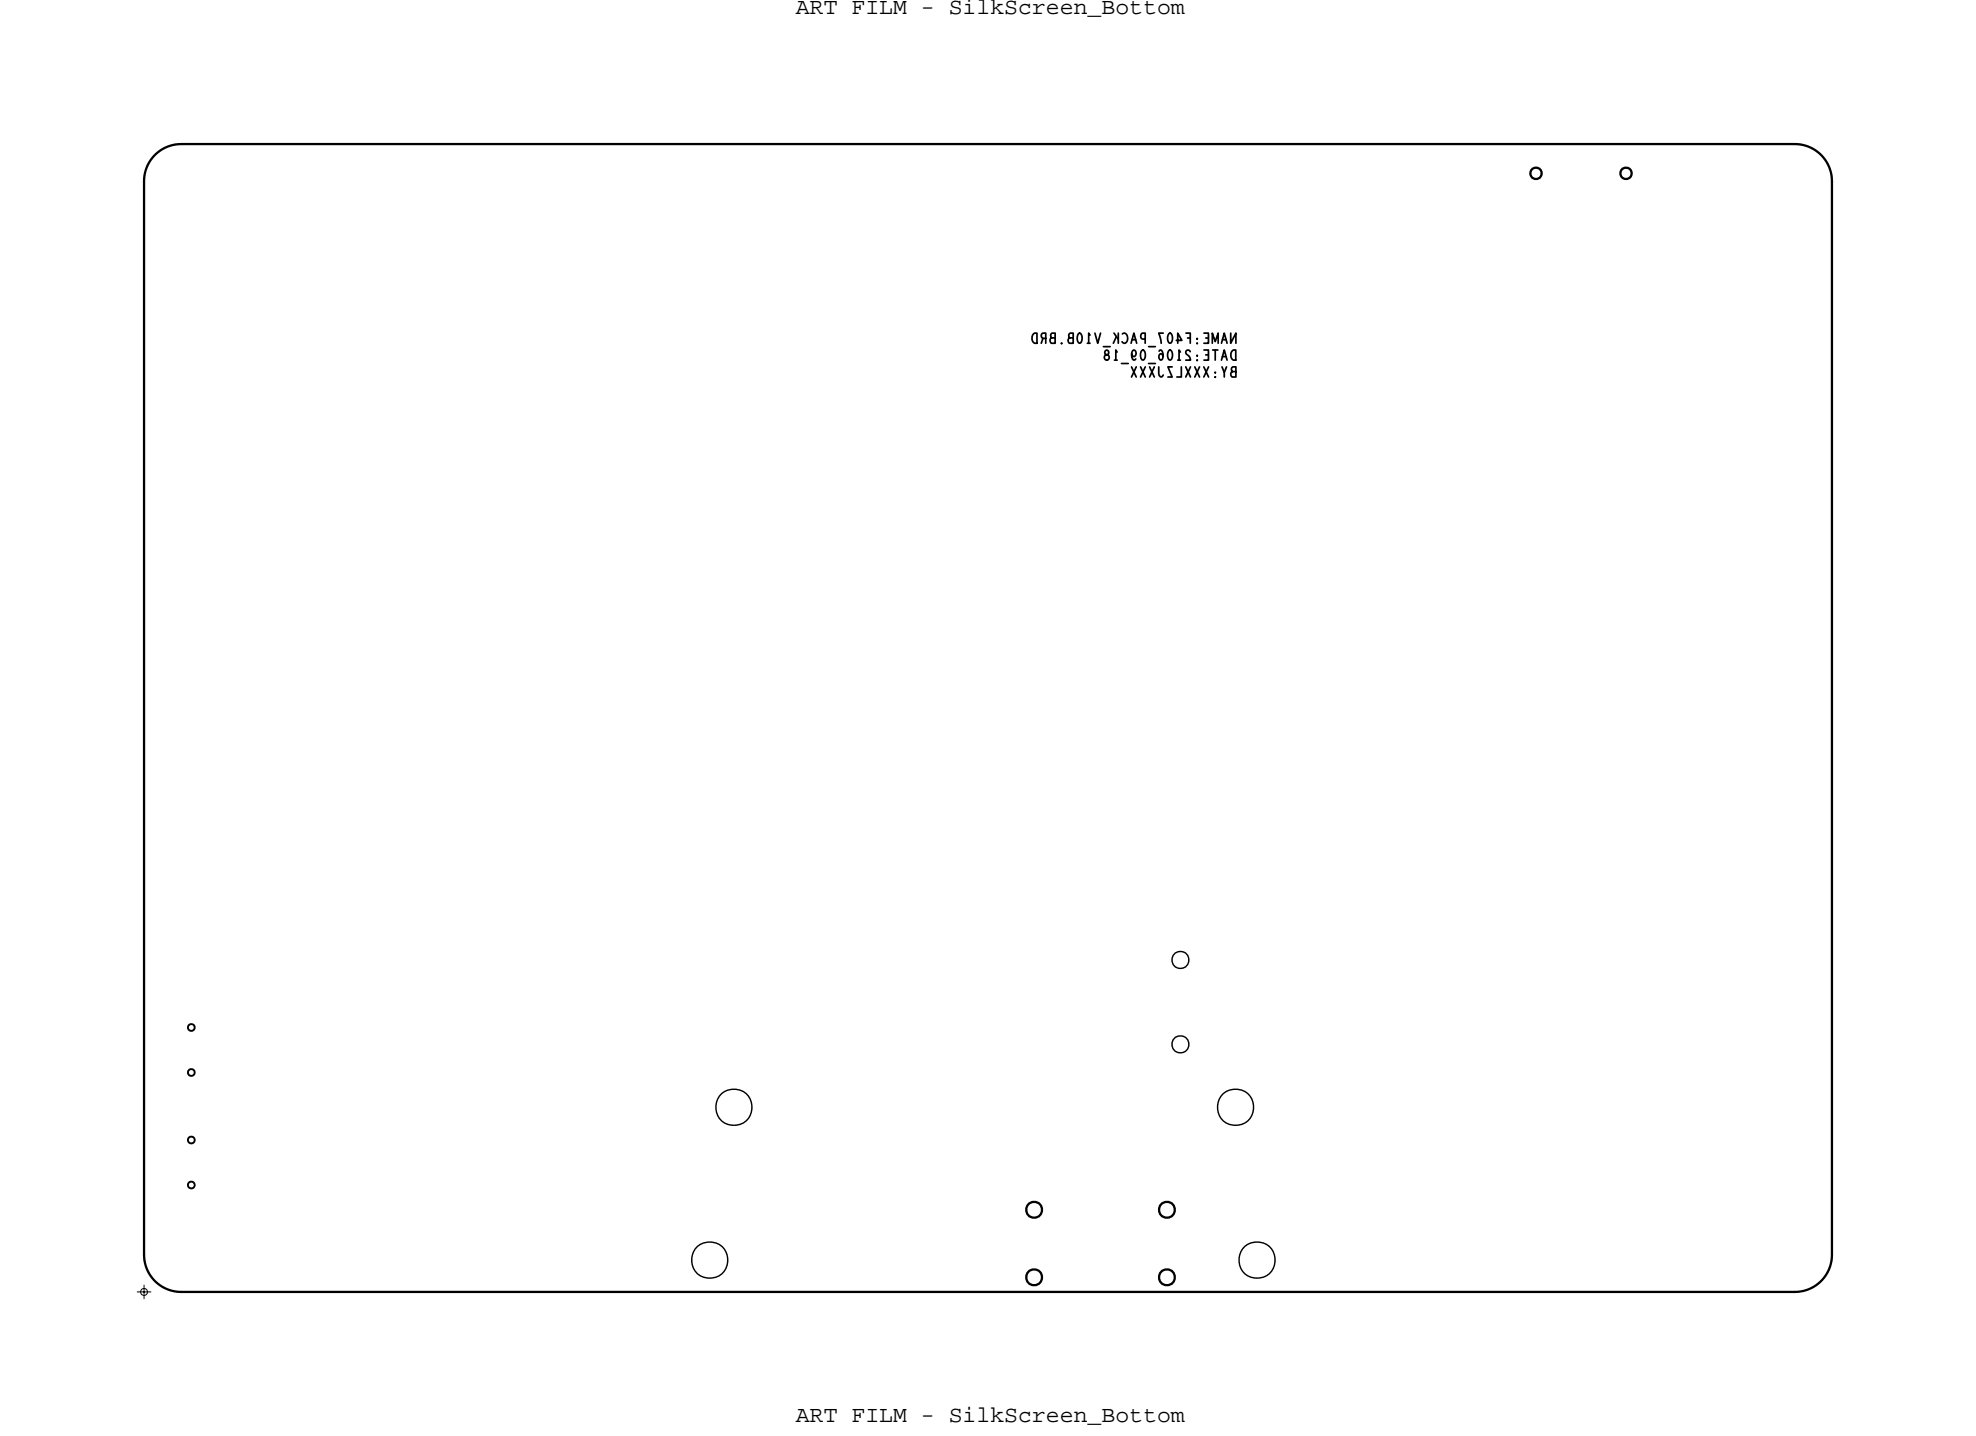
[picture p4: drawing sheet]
<svg xmlns="http://www.w3.org/2000/svg" width="176mm" height="128mm" viewBox="0 0 176 128" stroke-linecap="round" stroke-linejoin="round" font-family="sans-serif">
<!-- layer: Board Outline -->
<g fill="none" stroke="#000" stroke-width=".2">
<path d="M12.8 16.1v95.4zM16.1 12.8a3.3 3.3 0 0 0-3.3 3.3M16.1 12.8h143.4zM159.5 12.8a3.3 3.3 0 0 1 3.3 3.3M162.8 16.1v95.4zM12.8 111.5a3.3 3.3 0 0 0 3.3 3.3M16.1 114.8h143.4zM162.8 111.5a3.3 3.3 0 0 1-3.3 3.3"/>
<circle cx="136.5" cy="15.4" r=".5"/>
<circle cx="144.5" cy="15.4" r=".5"/>
<circle cx="91.9" cy="113.5" r=".71"/>
<circle cx="91.9" cy="107.5" r=".71"/>
<circle cx="103.7" cy="107.5" r=".71"/>
<circle cx="103.7" cy="113.5" r=".71"/>
</g>
<g fill="none" stroke="#000" stroke-width=".13">
<circle cx="65.2" cy="98.4" r="1.61"/>
<circle cx="104.9" cy="85.3" r=".76"/>
<circle cx="104.9" cy="92.8" r=".76"/>
<circle cx="109.8" cy="98.4" r="1.61"/>
<circle cx="63.1" cy="112" r="1.61"/>
<circle cx="111.7" cy="112" r="1.61"/>
</g>
<path d="M16.8 95.1l.2-.1 .2 .1 .1 .2-.1 .2-.2 .1-.2-.1-.1-.2zM16.8 91.1l.2-.1 .2 .1 .1 .2-.1 .2-.2 .1-.2-.1-.1-.2zM16.8 105.1l.2-.1 .2 .1 .1 .2-.1 .2-.2 .1-.2-.1-.1-.2zM16.8 101.1l.2-.1 .2 .1 .1 .2-.1 .2-.2 .1-.2-.1-.1-.2z" fill="none" stroke="#000" stroke-width=".17"/>
<!-- layer: Text -->
<g fill="none" stroke="#000" stroke-width=".15">
<path d="M91.9 29.6h.3v.9a.48 .48 0 0 1-.5-.3 .48 .48 0 0 1 .2-.6zM92.7 30.1l-.2 .4M92.9 30.1h-.2l-.1-.2v-.3h.3v.9M93.5 30l-.1-.2v-.2h.4v.9h-.4l-.1-.3 .1-.1 .4-.1M94.3 30.5h.1M95.1 30l-.1-.2v-.2h.4v.9h-.4l-.1-.3 .1-.1 .4-.1M95.9 29.6a.45 .45 0 0 1 .2 .8l-.1 .1a.45 .45 0 0 1-.2-.8zM96.6 30.5h.3M96.9 29.8l-.1-.2v.9M97.3 29.6l.3 .9 .2-.9M98.1 30.8h.6M98.3 31.1l-.1 .2v.2a.25 .25 0 0 1 .4 .1 .25 .25 0 0 1-.1 .3 .25 .25 0 0 1-.3 0l-.1-.1a.27 .27 0 0 1 .4-.3v-.3z"/>
<path d="M99 29.6l.4 .6M99 32h.3M99.2 29.9l-.3 .6M99.3 31.3l-.1-.2v.9M99.4 29.6v.9M99.7 32.3h.6M99.7 29.7a.33 .33 0 0 1 .4 0 .33 .33 0 0 1 .1 .4 .29 .29 0 0 1-.1 .4 .29 .29 0 0 1-.4-.1M100.5 30.5l.3-.9 .2 .9M100.6 32.6l.4 .9M100.6 31.4l.1 .3a.26 .26 0 0 0 .3-.3 .26 .26 0 0 0-.3-.3 .62 .62 0 0 0 .1 .9l.1-.1M100.6 30.2h.3M101 32.6l-.4 .9"/>
<path d="M101.4 32.6l.4 .9M101.5 31.1a.45 .45 0 0 1 .2 .8l-.1 .1a.45 .45 0 0 1-.2-.8zM101.8 30.1h-.3l-.1-.1v-.2l.1-.2h.3v.9M101.8 32.6l-.4 .9M102.1 32.3h.6M102.1 30.8h.6M102.2 32.6l.4 .9M102.6 32.6l-.4 .9M103 32.6v.7l.2 .2 .2-.2M103 31.2l.1-.1a.56 .56 0 0 1 .1 .9 .28 .28 0 0 1-.2-.3 .28 .28 0 0 1 .2-.2l.2 .1M103.4 29.6h-.4l.2 .9M103.9 31.1a.45 .45 0 0 1 .2 .8v.1a.45 .45 0 0 1-.3-.8z"/>
<path d="M103.9 29.6a.45 .45 0 0 1 .2 .8v.1a.45 .45 0 0 1-.3-.8zM104.2 32.6h-.4l.4 .9h-.4M104.5 30.2h.5l-.3-.6v.9M104.7 32h.2M104.9 31.3l-.1-.2v.9M105 32.6v.9h-.4M105.4 32.6l.4 .9M105.4 29.6h.4v.9M105.5 30h.3M105.8 31.3a.21 .21 0 0 0-.3-.2 .21 .21 0 0 0-.1 .4 .6 .6 0 0 1 .4 .5h-.4M105.8 32.6l-.4 .9M106.2 32.6l.4 .9"/>
<path d="M106.4 31.6h.1M106.4 32h.1M106.4 30.1h.1M106.4 30.5h.1M106.6 32.6l-.4 .9M107 32.6l.4 .9M107 31.1h.4v.9h-.4M107 29.6h.4v.9h-.4M107.2 31.5h.2M107.2 30h.2M107.4 32.6l-.4 .9M107.7 30.5v-.9l.3 .8 .3-.8v.9"/>
<path d="M107.8 31.1h.4M108 33.1h.1M108 33.5h.1M108 31.1v.9M108.5 32l.3-.9 .2 .9M108.5 30.5l.3-.9 .2 .9M108.6 32.6l.2 .5M108.6 31.7h.4M108.6 30.2h.4M109 32.6l-.2 .5v.4M109.4 29.6v.9l.4-.9v.9M109.5 33l-.1-.2 .1-.2h.3v.9h-.3l-.1-.3 .1-.1 .3-.1"/>
<path d="M109.5 31.1h.3v.9a.48 .48 0 0 1-.4-.3 .48 .48 0 0 1 .1-.6z"/>
</g>
<!-- layer: Drawing Origin -->
<path d="M12.2 114.8h1.2M12.6 114.6l.2-.1 .2 .1 .1 .2-.1 .2-.2 .1-.2-.1-.1-.2zM12.8 114.2v1.2" fill="none" stroke="#000" stroke-width=".09"/>
<g font-size="2.1">
<text x="70.7" y="1.2">ART FILM - SilkScreen_Bottom</text>
<text x="70.7" y="126.4">ART FILM - SilkScreen_Bottom</text>
</g>
</svg>
